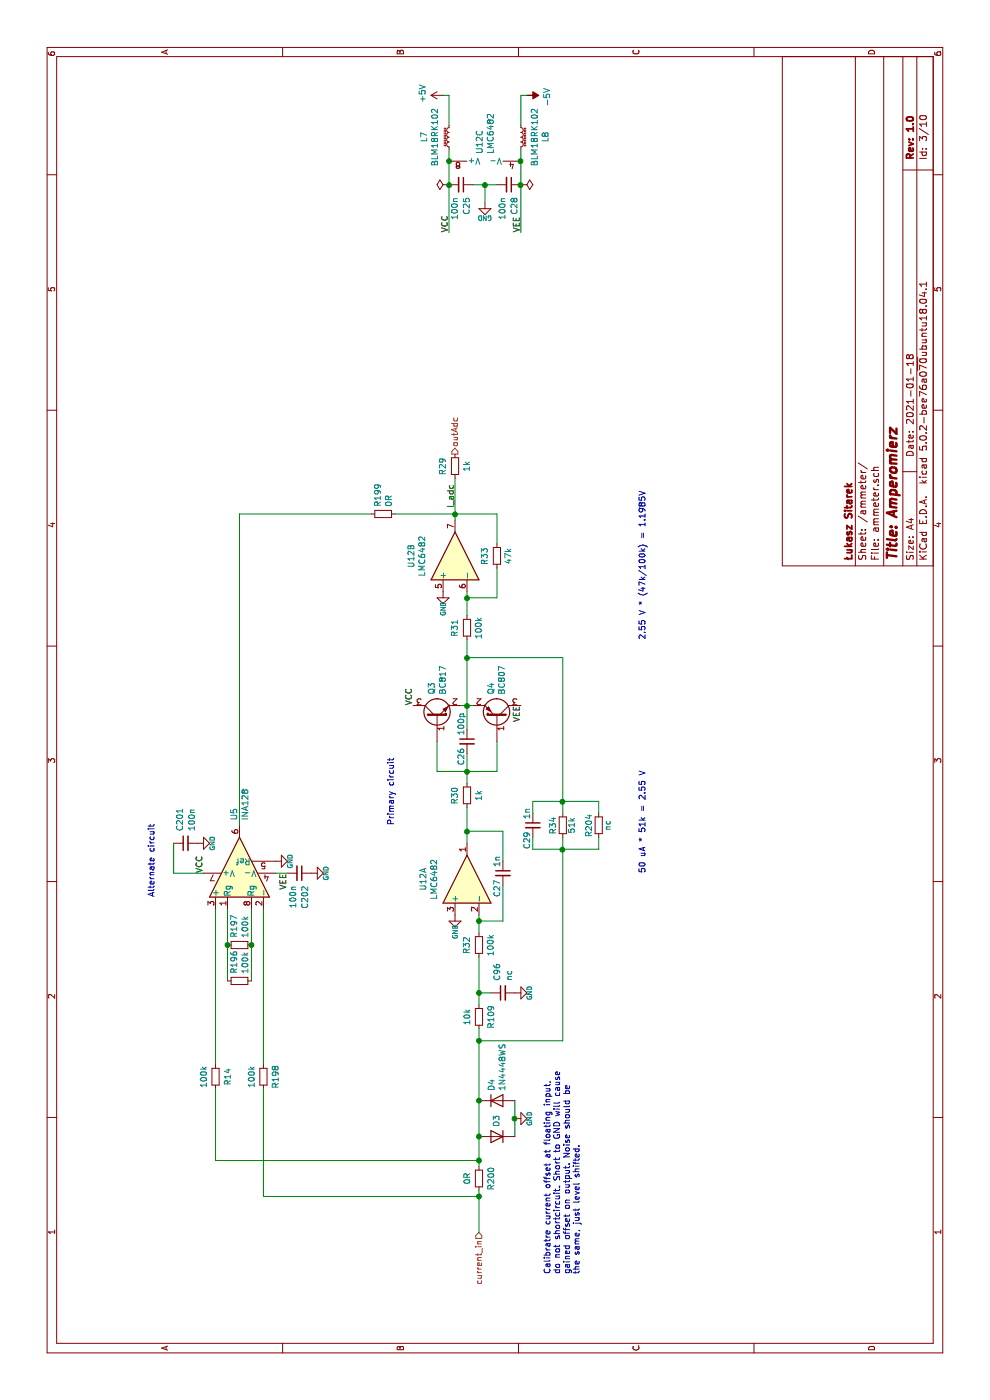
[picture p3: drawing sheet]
EESchema Schematic File Version 4
LIBS:uScope-cache
EELAYER 26 0
EELAYER END
$Descr A4 11693 8268
encoding utf-8
Sheet 3 10
Title "Amperomierz"
Date "2021-01-18"
Rev "1.0"
Comp "Łukasz Sitarek"
Comment1 ""
Comment2 ""
Comment3 ""
Comment4 ""
$EndDescr
$Comp
L Amplifier_Operational:LMC6482 U?
U 1 1
P 4350 3900
AR Path="/5F40DCB9/5F618E8A" Ref="U?"  Part="1" 
AR Path="/5F618AB9/5F618E8A" Ref="U12"  Part="1" 
F 0 "U12" H 4350 4267 50  0000 C CNN
F 1 "LMC6482" H 4350 4176 50  0000 C CNN
F 2 "miscellaneous_my:SO8-MSOP8_3x3mm_P0.65mm" H 4350 3900 50  0001 C CNN
F 3 "http://www.ti.com/lit/ds/symlink/lmc6482.pdf" H 4350 3900 50  0001 C CNN
	1    4350 3900
	1    0    0    -1  
$EndComp
$Comp
L Amplifier_Operational:LMC6482 U?
U 2 1
P 7050 3800
AR Path="/5F40DCB9/5F618E91" Ref="U?"  Part="2" 
AR Path="/5F618AB9/5F618E91" Ref="U12"  Part="2" 
F 0 "U12" H 7050 4167 50  0000 C CNN
F 1 "LMC6482" H 7050 4076 50  0000 C CNN
F 2 "miscellaneous_my:SO8-MSOP8_3x3mm_P0.65mm" H 7050 3800 50  0001 C CNN
F 3 "http://www.ti.com/lit/ds/symlink/lmc6482.pdf" H 7050 3800 50  0001 C CNN
	2    7050 3800
	1    0    0    -1  
$EndComp
$Comp
L Amplifier_Operational:LMC6482 U?
U 3 1
P 10450 4050
AR Path="/5F40DCB9/5F618E98" Ref="U?"  Part="3" 
AR Path="/5F618AB9/5F618E98" Ref="U12"  Part="3" 
F 0 "U12" H 10408 4096 50  0000 L CNN
F 1 "LMC6482" H 10408 4005 50  0000 L CNN
F 2 "miscellaneous_my:SO8-MSOP8_3x3mm_P0.65mm" H 10450 4050 50  0001 C CNN
F 3 "http://www.ti.com/lit/ds/symlink/lmc6482.pdf" H 10450 4050 50  0001 C CNN
	3    10450 4050
	1    0    0    -1  
$EndComp
$Comp
L power:GND #PWR?
U 1 1
P 4050 3800
AR Path="/5F40DCB9/5F618EA5" Ref="#PWR?"  Part="1" 
AR Path="/5F618AB9/5F618EA5" Ref="#PWR036"  Part="1" 
AR Path="/5F618EA5" Ref="#PWR?"  Part="1" 
F 0 "#PWR036" H 4050 3640 50  0001 C CNN
F 1 "GND" V 4050 3723 39  0000 R CNN
F 2 "" H 4050 3800 50  0001 C CNN
F 3 "" H 4050 3800 50  0001 C CNN
	1    4050 3800
	0    1    1    0   
$EndComp
$Comp
L power:+5V #PWR?
U 1 1
P 10900 3700
AR Path="/5F40DCB9/5F618EAB" Ref="#PWR?"  Part="1" 
AR Path="/5F618AB9/5F618EAB" Ref="#PWR035"  Part="1" 
F 0 "#PWR035" H 10900 3550 50  0001 C CNN
F 1 "+5V" H 10915 3873 50  0000 C CNN
F 2 "" H 10900 3700 50  0001 C CNN
F 3 "" H 10900 3700 50  0001 C CNN
	1    10900 3700
	1    0    0    -1  
$EndComp
$Comp
L power:-5V #PWR?
U 1 1
P 10900 4400
AR Path="/5F40DCB9/5F618EB1" Ref="#PWR?"  Part="1" 
AR Path="/5F618AB9/5F618EB1" Ref="#PWR040"  Part="1" 
F 0 "#PWR040" H 10900 4500 50  0001 C CNN
F 1 "-5V" H 10915 4573 50  0000 C CNN
F 2 "" H 10900 4400 50  0001 C CNN
F 3 "" H 10900 4400 50  0001 C CNN
	1    10900 4400
	-1   0    0    1   
$EndComp
$Comp
L Device:R_Small R?
U 1 1
P 4800 4700
AR Path="/5F40DCB9/5F618EB7" Ref="R?"  Part="1" 
AR Path="/5F618AB9/5F618EB7" Ref="R34"  Part="1" 
F 0 "R34" V 4850 4700 50  0000 C TNN
F 1 "51k" V 4750 4700 50  0000 C BNN
F 2 "Resistor_SMD:R_0603_1608Metric_Pad1.05x0.95mm_HandSolder" V 4730 4700 50  0001 C CNN
F 3 "~" H 4800 4700 50  0001 C CNN
	1    4800 4700
	0    -1   -1   0   
$EndComp
$Comp
L Device:R_Small R?
U 1 1
P 5050 3900
AR Path="/5F40DCB9/5F618ECC" Ref="R?"  Part="1" 
AR Path="/5F618AB9/5F618ECC" Ref="R30"  Part="1" 
F 0 "R30" V 5150 3900 50  0000 C CNN
F 1 "1k" V 4950 3900 50  0000 C CNN
F 2 "Resistor_SMD:R_0603_1608Metric" V 4980 3900 50  0001 C CNN
F 3 "~" H 5050 3900 50  0001 C CNN
	1    5050 3900
	0    -1   -1   0   
$EndComp
Wire Wire Line
	5250 3650 5250 3900
Connection ~ 5250 3900
Wire Wire Line
	5250 3900 5250 4150
Wire Wire Line
	4900 4700 5000 4700
Wire Wire Line
	6200 4700 6200 3900
Wire Wire Line
	4700 4700 4600 4700
Wire Wire Line
	3000 4700 3000 4000
$Comp
L Device:C_Small C?
U 1 1
P 4800 4450
AR Path="/5F40DCB9/5F618EFF" Ref="C?"  Part="1" 
AR Path="/5F618AB9/5F618EFF" Ref="C29"  Part="1" 
F 0 "C29" V 4750 4400 50  0000 R CNN
F 1 "1n" V 4750 4500 50  0000 L CNN
F 2 "Capacitor_SMD:C_0603_1608Metric_Pad1.05x0.95mm_HandSolder" H 4800 4450 50  0001 C CNN
F 3 "~" H 4800 4450 50  0001 C CNN
	1    4800 4450
	0    1    1    0   
$EndComp
Wire Wire Line
	4900 4450 5000 4450
Wire Wire Line
	5000 4450 5000 4700
Connection ~ 5000 4700
Wire Wire Line
	4700 4450 4600 4450
Wire Wire Line
	4600 4450 4600 4700
Connection ~ 4600 4700
Wire Wire Line
	4600 4700 3000 4700
$Comp
L Device:R_Small R?
U 1 1
P 6450 3900
AR Path="/5F40DCB9/5F618F0F" Ref="R?"  Part="1" 
AR Path="/5F618AB9/5F618F0F" Ref="R31"  Part="1" 
F 0 "R31" V 6550 3900 50  0000 C CNN
F 1 "100k" V 6350 3900 50  0000 C CNN
F 2 "Resistor_SMD:R_0603_1608Metric" V 6380 3900 50  0001 C CNN
F 3 "~" H 6450 3900 50  0001 C CNN
	1    6450 3900
	0    -1   -1   0   
$EndComp
$Comp
L Device:R_Small R?
U 1 1
P 7050 4150
AR Path="/5F40DCB9/5F618F16" Ref="R?"  Part="1" 
AR Path="/5F618AB9/5F618F16" Ref="R33"  Part="1" 
F 0 "R33" V 7150 4150 50  0000 C CNN
F 1 "47k" V 6950 4150 50  0000 C CNN
F 2 "Resistor_SMD:R_0603_1608Metric" V 6980 4150 50  0001 C CNN
F 3 "~" H 7050 4150 50  0001 C CNN
	1    7050 4150
	0    -1   -1   0   
$EndComp
$Comp
L power:GND #PWR?
U 1 1
P 6750 3700
AR Path="/5F40DCB9/5F618F1D" Ref="#PWR?"  Part="1" 
AR Path="/5F618AB9/5F618F1D" Ref="#PWR034"  Part="1" 
AR Path="/5F618F1D" Ref="#PWR?"  Part="1" 
F 0 "#PWR034" H 6750 3540 50  0001 C CNN
F 1 "GND" V 6750 3623 39  0000 R CNN
F 2 "" H 6750 3700 50  0001 C CNN
F 3 "" H 6750 3700 50  0001 C CNN
	1    6750 3700
	0    1    1    0   
$EndComp
Wire Wire Line
	6550 3900 6700 3900
Wire Wire Line
	6950 4150 6700 4150
Wire Wire Line
	6700 4150 6700 3900
Connection ~ 6700 3900
Wire Wire Line
	6700 3900 6750 3900
Wire Wire Line
	7350 3800 7400 3800
Wire Wire Line
	7150 4150 7400 4150
Wire Wire Line
	7400 4150 7400 3800
Connection ~ 7400 3800
Wire Wire Line
	7400 3800 7700 3800
Text Label 7450 3800 0    50   ~ 0
I_adc
Text HLabel 1400 4000 0    50   Input ~ 0
current_in
Text HLabel 7900 3800 2    50   Output ~ 0
outAdc
$Comp
L power:GND #PWR?
U 1 1
P 2350 4300
AR Path="/5F40DCB9/5F626D4A" Ref="#PWR?"  Part="1" 
AR Path="/5F618AB9/5F626D4A" Ref="#PWR038"  Part="1" 
AR Path="/5F626D4A" Ref="#PWR?"  Part="1" 
F 0 "#PWR038" H 2350 4140 50  0001 C CNN
F 1 "GND" H 2350 4200 39  0000 C TNN
F 2 "" H 2350 4300 50  0001 C CNN
F 3 "" H 2350 4300 50  0001 C CNN
	1    2350 4300
	1    0    0    -1  
$EndComp
Wire Wire Line
	2200 4300 2350 4300
Connection ~ 2350 4300
Wire Wire Line
	2350 4300 2500 4300
Wire Wire Line
	5250 3650 5500 3650
Wire Wire Line
	5500 4150 5250 4150
Wire Wire Line
	5400 3900 5250 3900
Wire Wire Line
	5000 4700 6200 4700
Wire Wire Line
	6350 3900 6200 3900
Connection ~ 6200 3900
$Comp
L Transistor_BJT:BC817 Q?
U 1 1
P 5700 3650
AR Path="/5F463F4C/5F74F189" Ref="Q?"  Part="1" 
AR Path="/5F618AB9/5F74F189" Ref="Q3"  Part="1" 
F 0 "Q3" H 5891 3696 50  0000 L CNN
F 1 "BC817" H 5891 3605 50  0000 L CNN
F 2 "Package_TO_SOT_SMD:SOT-23" H 5900 3575 50  0001 L CIN
F 3 "https://www.onsemi.com/pub/Collateral/BC818-D.pdf" H 5700 3650 50  0001 L CNN
	1    5700 3650
	1    0    0    -1  
$EndComp
$Comp
L Transistor_BJT:BC807 Q?
U 1 1
P 5700 4150
AR Path="/5F463F4C/5F74F190" Ref="Q?"  Part="1" 
AR Path="/5F618AB9/5F74F190" Ref="Q4"  Part="1" 
F 0 "Q4" H 5891 4104 50  0000 L CNN
F 1 "BC807" H 5891 4195 50  0000 L CNN
F 2 "Package_TO_SOT_SMD:SOT-23" H 5900 4075 50  0001 L CIN
F 3 "https://www.onsemi.com/pub/Collateral/BC808-D.pdf" H 5700 4150 50  0001 L CNN
	1    5700 4150
	1    0    0    1   
$EndComp
Wire Wire Line
	5600 3900 5800 3900
Wire Wire Line
	5800 3850 5800 3900
Connection ~ 5800 3900
Wire Wire Line
	5800 3900 6200 3900
Wire Wire Line
	5800 3950 5800 3900
$Comp
L Diode:1N4448WS D4
U 1 1
P 2500 4150
F 0 "D4" V 2454 4230 50  0000 L CNN
F 1 "1N4448WS" V 2545 4230 50  0000 L CNN
F 2 "miscellaneous_my:D_SOD-323-523_HandSoldering" H 2500 3975 50  0001 C CNN
F 3 "https://www.vishay.com/docs/81387/1n4448ws.pdf" H 2500 4150 50  0001 C CNN
	1    2500 4150
	0    1    1    0   
$EndComp
Wire Wire Line
	2000 4000 2200 4000
Wire Wire Line
	2500 4000 3000 4000
$Comp
L Diode:1N4448WS D3
U 1 1
P 2200 4150
F 0 "D3" V 2200 4070 50  0000 R CNN
F 1 "1N4448WS" V 2155 4070 50  0001 R CNN
F 2 "miscellaneous_my:D_SOD-323-523_HandSoldering" H 2200 3975 50  0001 C CNN
F 3 "https://www.vishay.com/docs/81387/1n4448ws.pdf" H 2200 4150 50  0001 C CNN
	1    2200 4150
	0    -1   -1   0   
$EndComp
Connection ~ 2200 4000
Wire Wire Line
	2200 4000 2500 4000
$Comp
L Device:R_Small R?
U 1 1
P 3800 4000
AR Path="/5F40DCB9/5FC0E912" Ref="R?"  Part="1" 
AR Path="/5F618AB9/5FC0E912" Ref="R32"  Part="1" 
F 0 "R32" V 3900 4000 50  0000 C CNN
F 1 "100k" V 3700 4000 50  0000 C CNN
F 2 "Resistor_SMD:R_0603_1608Metric" V 3730 4000 50  0001 C CNN
F 3 "~" H 3800 4000 50  0001 C CNN
	1    3800 4000
	0    -1   -1   0   
$EndComp
Wire Wire Line
	3100 4000 3000 4000
Connection ~ 3000 4000
Wire Wire Line
	3900 4000 4000 4000
$Comp
L Device:C_Small C?
U 1 1
P 4400 4200
AR Path="/5F40DCB9/5FC12659" Ref="C?"  Part="1" 
AR Path="/5F618AB9/5FC12659" Ref="C27"  Part="1" 
F 0 "C27" V 4350 4150 50  0000 R CNN
F 1 "1n" V 4350 4250 50  0000 L CNN
F 2 "Capacitor_SMD:C_0603_1608Metric" H 4400 4200 50  0001 C CNN
F 3 "~" H 4400 4200 50  0001 C CNN
	1    4400 4200
	0    1    1    0   
$EndComp
Wire Wire Line
	4300 4200 4000 4200
Wire Wire Line
	4000 4200 4000 4000
Connection ~ 4000 4000
Wire Wire Line
	4000 4000 4050 4000
Wire Wire Line
	4500 4200 4750 4200
Wire Wire Line
	4750 4200 4750 3900
Wire Wire Line
	4750 3900 4650 3900
Wire Wire Line
	4950 3900 4750 3900
Connection ~ 4750 3900
Wire Wire Line
	5150 3900 5250 3900
$Comp
L Device:C_Small C?
U 1 1
P 5500 3900
AR Path="/5F40DCB9/5FC2C2D5" Ref="C?"  Part="1" 
AR Path="/5F618AB9/5FC2C2D5" Ref="C26"  Part="1" 
F 0 "C26" V 5450 3850 50  0000 R CNN
F 1 "100p" V 5450 3950 50  0000 L CNN
F 2 "Capacitor_SMD:C_0603_1608Metric" H 5500 3900 50  0001 C CNN
F 3 "~" H 5500 3900 50  0001 C CNN
	1    5500 3900
	0    1    1    0   
$EndComp
Connection ~ 2500 4000
$Comp
L Device:R_Small R?
U 1 1
P 7800 3800
AR Path="/5F40DCB9/5FC37B07" Ref="R?"  Part="1" 
AR Path="/5F618AB9/5FC37B07" Ref="R29"  Part="1" 
F 0 "R29" V 7900 3800 50  0000 C CNN
F 1 "1k" V 7700 3800 50  0000 C CNN
F 2 "Resistor_SMD:R_0603_1608Metric" V 7730 3800 50  0001 C CNN
F 3 "~" H 7800 3800 50  0001 C CNN
	1    7800 3800
	0    -1   -1   0   
$EndComp
$Comp
L power:GND #PWR?
U 1 1
P 10000 4050
AR Path="/5F40DCB9/5FD6F6C2" Ref="#PWR?"  Part="1" 
AR Path="/5F618AB9/5FD6F6C2" Ref="#PWR037"  Part="1" 
AR Path="/5FD6F6C2" Ref="#PWR?"  Part="1" 
AR Path="/5F620813/5FD6F6C2" Ref="#PWR?"  Part="1" 
AR Path="/5F61C123/5FD6F6C2" Ref="#PWR?"  Part="1" 
F 0 "#PWR037" H 10000 3890 50  0001 C CNN
F 1 "GND" H 10000 3950 39  0000 C TNN
F 2 "" H 10000 4050 50  0001 C CNN
F 3 "" H 10000 4050 50  0001 C CNN
	1    10000 4050
	0    1    1    0   
$EndComp
$Comp
L Device:C_Small C?
U 1 1
P 10150 3850
AR Path="/5F620813/5FD6F6C9" Ref="C?"  Part="1" 
AR Path="/5F61C123/5FD6F6C9" Ref="C?"  Part="1" 
AR Path="/5F618AB9/5FD6F6C9" Ref="C25"  Part="1" 
F 0 "C25" H 10250 3900 50  0000 L CNN
F 1 "100n" H 10250 3800 50  0000 L CNN
F 2 "Capacitor_SMD:C_0603_1608Metric" H 10150 3850 50  0001 C CNN
F 3 "~" H 10150 3850 50  0001 C CNN
	1    10150 3850
	-1   0    0    1   
$EndComp
$Comp
L Device:L_Core_Ferrite_Small L?
U 1 1
P 10550 3750
AR Path="/5F61C123/5FD6F6F0" Ref="L?"  Part="1" 
AR Path="/5F618AB9/5FD6F6F0" Ref="L7"  Part="1" 
F 0 "L7" V 10755 3750 50  0000 C CNN
F 1 "BLM18RK102" V 10664 3750 50  0000 C CNN
F 2 "Inductor_SMD:L_0603_1608Metric" H 10550 3750 50  0001 C CNN
F 3 "~" H 10550 3750 50  0001 C CNN
	1    10550 3750
	0    -1   -1   0   
$EndComp
$Comp
L Device:C_Small C?
U 1 1
P 10150 4250
AR Path="/5F620813/5FD71CAD" Ref="C?"  Part="1" 
AR Path="/5F61C123/5FD71CAD" Ref="C?"  Part="1" 
AR Path="/5F618AB9/5FD71CAD" Ref="C28"  Part="1" 
F 0 "C28" H 10250 4300 50  0000 L CNN
F 1 "100n" H 10250 4200 50  0000 L CNN
F 2 "Capacitor_SMD:C_0603_1608Metric" H 10150 4250 50  0001 C CNN
F 3 "~" H 10150 4250 50  0001 C CNN
	1    10150 4250
	-1   0    0    1   
$EndComp
Wire Wire Line
	10000 4050 10150 4050
Wire Wire Line
	10150 4050 10150 3950
Wire Wire Line
	10150 4150 10150 4050
Connection ~ 10150 4050
Wire Wire Line
	10150 3750 10350 3750
Wire Wire Line
	10350 4350 10150 4350
$Comp
L Device:L_Core_Ferrite_Small L?
U 1 1
P 10550 4350
AR Path="/5F61C123/5FD75537" Ref="L?"  Part="1" 
AR Path="/5F618AB9/5FD75537" Ref="L8"  Part="1" 
F 0 "L8" V 10755 4350 50  0000 C CNN
F 1 "BLM18RK102" V 10664 4350 50  0000 C CNN
F 2 "Inductor_SMD:L_0603_1608Metric" H 10550 4350 50  0001 C CNN
F 3 "~" H 10550 4350 50  0001 C CNN
	1    10550 4350
	0    1    1    0   
$EndComp
Wire Wire Line
	10450 4350 10350 4350
Connection ~ 10350 4350
Wire Wire Line
	10450 3750 10350 3750
Connection ~ 10350 3750
Wire Wire Line
	10650 4350 10900 4350
Wire Wire Line
	10900 4350 10900 4400
Wire Wire Line
	10650 3750 10900 3750
Wire Wire Line
	10900 3750 10900 3700
$Comp
L power:PWR_FLAG #FLG?
U 1 1
P 10150 3750
AR Path="/5F479892/5FA531E9" Ref="#FLG?"  Part="1" 
AR Path="/5F618AB9/5FA531E9" Ref="#FLG07"  Part="1" 
F 0 "#FLG07" H 10150 3825 50  0001 C CNN
F 1 "PWR_FLAG" H 10150 3924 50  0001 C CNN
F 2 "" H 10150 3750 50  0001 C CNN
F 3 "~" H 10150 3750 50  0001 C CNN
	1    10150 3750
	1    0    0    -1  
$EndComp
Connection ~ 10150 3750
$Comp
L power:PWR_FLAG #FLG?
U 1 1
P 10150 4350
AR Path="/5F479892/5FA53FA8" Ref="#FLG?"  Part="1" 
AR Path="/5F618AB9/5FA53FA8" Ref="#FLG08"  Part="1" 
F 0 "#FLG08" H 10150 4425 50  0001 C CNN
F 1 "PWR_FLAG" H 10150 4524 50  0001 C CNN
F 2 "" H 10150 4350 50  0001 C CNN
F 3 "~" H 10150 4350 50  0001 C CNN
	1    10150 4350
	-1   0    0    1   
$EndComp
Connection ~ 10150 4350
$Comp
L Amplifier_Instrumentation:INA128 U5
U 1 1
P 4400 2000
F 0 "U5" H 4841 2046 50  0000 L CNN
F 1 "INA128" H 4841 1955 50  0000 L CNN
F 2 "Package_SO:SO-8_3.9x4.9mm_P1.27mm" H 4500 2000 50  0001 C CNN
F 3 "http://www.ti.com/lit/ds/symlink/ina128.pdf" H 4500 2000 50  0001 C CNN
	1    4400 2000
	1    0    0    -1  
$EndComp
Text Label 9750 3750 0    50   ~ 0
VCC
Text Label 9750 4350 0    50   ~ 0
VEE
Wire Wire Line
	10150 4350 9750 4350
Wire Wire Line
	10150 3750 9750 3750
Text Label 5800 3450 0    50   ~ 0
VCC
Text Label 5800 4350 2    50   ~ 0
VEE
Text Label 4400 2400 2    50   ~ 0
VEE
Text Label 4400 1700 0    50   ~ 0
VCC
$Comp
L Device:R_Small R?
U 1 1
P 3800 2000
AR Path="/5F620813/5FC5A1A9" Ref="R?"  Part="1" 
AR Path="/5F618AB9/5FC5A1A9" Ref="R197"  Part="1" 
F 0 "R197" H 3859 2046 50  0000 L CNN
F 1 "100k" H 3859 1955 50  0000 L CNN
F 2 "Resistor_SMD:R_0603_1608Metric_Pad1.05x0.95mm_HandSolder" H 3800 2000 50  0001 C CNN
F 3 "~" H 3800 2000 50  0001 C CNN
	1    3800 2000
	1    0    0    -1  
$EndComp
Wire Wire Line
	4100 1900 3800 1900
Wire Wire Line
	4100 2100 3800 2100
$Comp
L Device:R_Small R?
U 1 1
P 3500 2000
AR Path="/5F620813/5FC5CF6A" Ref="R?"  Part="1" 
AR Path="/5F618AB9/5FC5CF6A" Ref="R196"  Part="1" 
F 0 "R196" H 3559 2046 50  0000 L CNN
F 1 "100k" H 3559 1955 50  0000 L CNN
F 2 "Resistor_SMD:R_0603_1608Metric_Pad1.05x0.95mm_HandSolder" H 3500 2000 50  0001 C CNN
F 3 "~" H 3500 2000 50  0001 C CNN
	1    3500 2000
	1    0    0    -1  
$EndComp
Wire Wire Line
	3800 1900 3500 1900
Connection ~ 3800 1900
Wire Wire Line
	3800 2100 3500 2100
Connection ~ 3800 2100
$Comp
L Device:C_Small C?
U 1 1
P 4650 1550
AR Path="/5F620813/5FC61243" Ref="C?"  Part="1" 
AR Path="/5F61C123/5FC61243" Ref="C?"  Part="1" 
AR Path="/5F618AB9/5FC61243" Ref="C201"  Part="1" 
F 0 "C201" H 4750 1600 50  0000 L CNN
F 1 "100n" H 4750 1500 50  0000 L CNN
F 2 "Capacitor_SMD:C_0603_1608Metric" H 4650 1550 50  0001 C CNN
F 3 "~" H 4650 1550 50  0001 C CNN
	1    4650 1550
	1    0    0    -1  
$EndComp
$Comp
L power:GND #PWR?
U 1 1
P 4650 1650
AR Path="/5F40DCB9/5FC6135B" Ref="#PWR?"  Part="1" 
AR Path="/5F618AB9/5FC6135B" Ref="#PWR015"  Part="1" 
AR Path="/5FC6135B" Ref="#PWR?"  Part="1" 
AR Path="/5F620813/5FC6135B" Ref="#PWR?"  Part="1" 
AR Path="/5F61C123/5FC6135B" Ref="#PWR?"  Part="1" 
F 0 "#PWR015" H 4650 1490 50  0001 C CNN
F 1 "GND" H 4650 1550 39  0000 C TNN
F 2 "" H 4650 1650 50  0001 C CNN
F 3 "" H 4650 1650 50  0001 C CNN
	1    4650 1650
	1    0    0    -1  
$EndComp
$Comp
L Device:C_Small C?
U 1 1
P 4400 2500
AR Path="/5F620813/5FC6152F" Ref="C?"  Part="1" 
AR Path="/5F61C123/5FC6152F" Ref="C?"  Part="1" 
AR Path="/5F618AB9/5FC6152F" Ref="C202"  Part="1" 
F 0 "C202" H 4500 2550 50  0000 L CNN
F 1 "100n" H 4500 2450 50  0000 L CNN
F 2 "Capacitor_SMD:C_0603_1608Metric" H 4400 2500 50  0001 C CNN
F 3 "~" H 4400 2500 50  0001 C CNN
	1    4400 2500
	-1   0    0    1   
$EndComp
Wire Wire Line
	4400 1700 4400 1450
Wire Wire Line
	4400 1450 4650 1450
$Comp
L power:GND #PWR?
U 1 1
P 4400 2600
AR Path="/5F40DCB9/5FC63D9E" Ref="#PWR?"  Part="1" 
AR Path="/5F618AB9/5FC63D9E" Ref="#PWR017"  Part="1" 
AR Path="/5FC63D9E" Ref="#PWR?"  Part="1" 
AR Path="/5F620813/5FC63D9E" Ref="#PWR?"  Part="1" 
AR Path="/5F61C123/5FC63D9E" Ref="#PWR?"  Part="1" 
F 0 "#PWR017" H 4400 2440 50  0001 C CNN
F 1 "GND" H 4400 2500 39  0000 C TNN
F 2 "" H 4400 2600 50  0001 C CNN
F 3 "" H 4400 2600 50  0001 C CNN
	1    4400 2600
	1    0    0    -1  
$EndComp
Wire Wire Line
	4400 2400 4400 2300
$Comp
L power:GND #PWR?
U 1 1
P 4500 2300
AR Path="/5F40DCB9/5FC6714E" Ref="#PWR?"  Part="1" 
AR Path="/5F618AB9/5FC6714E" Ref="#PWR016"  Part="1" 
AR Path="/5FC6714E" Ref="#PWR?"  Part="1" 
AR Path="/5F620813/5FC6714E" Ref="#PWR?"  Part="1" 
AR Path="/5F61C123/5FC6714E" Ref="#PWR?"  Part="1" 
F 0 "#PWR016" H 4500 2140 50  0001 C CNN
F 1 "GND" H 4500 2200 39  0000 C TNN
F 2 "" H 4500 2300 50  0001 C CNN
F 3 "" H 4500 2300 50  0001 C CNN
	1    4500 2300
	1    0    0    -1  
$EndComp
$Comp
L Device:R_Small R?
U 1 1
P 1850 4000
AR Path="/5F40DCB9/5FC6A856" Ref="R?"  Part="1" 
AR Path="/5F618AB9/5FC6A856" Ref="R200"  Part="1" 
F 0 "R200" V 1950 4000 50  0000 C CNN
F 1 "0R" V 1750 4000 50  0000 C CNN
F 2 "Resistor_SMD:R_0603_1608Metric_Pad1.05x0.95mm_HandSolder" V 1780 4000 50  0001 C CNN
F 3 "~" H 1850 4000 50  0001 C CNN
	1    1850 4000
	0    1    1    0   
$EndComp
Wire Wire Line
	2000 4000 1950 4000
Connection ~ 2000 4000
Wire Wire Line
	1750 4000 1700 4000
Wire Wire Line
	1700 4000 1400 4000
Connection ~ 1700 4000
Text Notes 4800 3300 0    50   ~ 0
Primary circuit
Text Notes 4200 1300 0    50   ~ 0
Alternate circuit
Wire Wire Line
	4100 1800 2800 1800
Wire Wire Line
	4100 2200 2800 2200
$Comp
L Device:R_Small R?
U 1 1
P 2700 1800
AR Path="/5F40DCB9/5FC7CFD0" Ref="R?"  Part="1" 
AR Path="/5F618AB9/5FC7CFD0" Ref="R14"  Part="1" 
F 0 "R14" V 2800 1800 50  0000 C CNN
F 1 "100k" V 2600 1800 50  0000 C CNN
F 2 "Resistor_SMD:R_0603_1608Metric" V 2630 1800 50  0001 C CNN
F 3 "~" H 2700 1800 50  0001 C CNN
	1    2700 1800
	0    1    1    0   
$EndComp
Wire Wire Line
	2600 1800 2000 1800
$Comp
L Device:R_Small R?
U 1 1
P 2700 2200
AR Path="/5F40DCB9/5FC7D0B6" Ref="R?"  Part="1" 
AR Path="/5F618AB9/5FC7D0B6" Ref="R198"  Part="1" 
F 0 "R198" V 2800 2200 50  0000 C CNN
F 1 "100k" V 2600 2200 50  0000 C CNN
F 2 "Resistor_SMD:R_0603_1608Metric" V 2630 2200 50  0001 C CNN
F 3 "~" H 2700 2200 50  0001 C CNN
	1    2700 2200
	0    1    1    0   
$EndComp
Wire Wire Line
	2600 2200 1700 2200
Wire Wire Line
	4800 2000 7400 2000
Wire Wire Line
	7400 2000 7400 3100
$Comp
L Device:R_Small R?
U 1 1
P 7400 3200
AR Path="/5F620813/5FC7F3B2" Ref="R?"  Part="1" 
AR Path="/5F618AB9/5FC7F3B2" Ref="R199"  Part="1" 
F 0 "R199" H 7459 3246 50  0000 L CNN
F 1 "0R" H 7459 3155 50  0000 L CNN
F 2 "Resistor_SMD:R_0603_1608Metric" H 7400 3200 50  0001 C CNN
F 3 "~" H 7400 3200 50  0001 C CNN
	1    7400 3200
	1    0    0    -1  
$EndComp
Wire Wire Line
	7400 3300 7400 3800
$Comp
L Device:R_Small R?
U 1 1
P 4800 5000
AR Path="/5F40DCB9/5FA9EA22" Ref="R?"  Part="1" 
AR Path="/5F618AB9/5FA9EA22" Ref="R204"  Part="1" 
F 0 "R204" V 4850 5000 50  0000 C TNN
F 1 "nc" V 4750 5000 50  0000 C BNN
F 2 "Resistor_SMD:R_1206_3216Metric" V 4730 5000 50  0001 C CNN
F 3 "~" H 4800 5000 50  0001 C CNN
	1    4800 5000
	0    -1   -1   0   
$EndComp
Wire Wire Line
	4700 5000 4600 5000
Wire Wire Line
	4600 4700 4600 5000
Wire Wire Line
	5000 5000 5000 4700
Wire Wire Line
	4900 5000 5000 5000
$Comp
L Device:R_Small R?
U 1 1
P 3200 4000
AR Path="/5F40DCB9/5FAE5A98" Ref="R?"  Part="1" 
AR Path="/5F618AB9/5FAE5A98" Ref="R109"  Part="1" 
F 0 "R109" V 3300 4000 50  0000 C CNN
F 1 "10k" V 3100 4000 50  0000 C CNN
F 2 "Resistor_SMD:R_0603_1608Metric" V 3130 4000 50  0001 C CNN
F 3 "~" H 3200 4000 50  0001 C CNN
	1    3200 4000
	0    1    1    0   
$EndComp
$Comp
L Device:C_Small C?
U 1 1
P 3400 4200
AR Path="/5F620813/5FAE5C96" Ref="C?"  Part="1" 
AR Path="/5F61C123/5FAE5C96" Ref="C?"  Part="1" 
AR Path="/5F618AB9/5FAE5C96" Ref="C96"  Part="1" 
F 0 "C96" H 3500 4250 50  0000 L CNN
F 1 "nc" H 3500 4150 50  0000 L CNN
F 2 "Capacitor_SMD:C_0603_1608Metric" H 3400 4200 50  0001 C CNN
F 3 "~" H 3400 4200 50  0001 C CNN
	1    3400 4200
	1    0    0    -1  
$EndComp
$Comp
L power:GND #PWR?
U 1 1
P 3400 4300
AR Path="/5F40DCB9/5FAE859D" Ref="#PWR?"  Part="1" 
AR Path="/5F618AB9/5FAE859D" Ref="#PWR0102"  Part="1" 
AR Path="/5FAE859D" Ref="#PWR?"  Part="1" 
F 0 "#PWR0102" H 3400 4140 50  0001 C CNN
F 1 "GND" H 3400 4200 39  0000 C TNN
F 2 "" H 3400 4300 50  0001 C CNN
F 3 "" H 3400 4300 50  0001 C CNN
	1    3400 4300
	1    0    0    -1  
$EndComp
Wire Wire Line
	3300 4000 3400 4000
Wire Wire Line
	3400 4000 3400 4100
Connection ~ 3400 4000
Wire Wire Line
	3400 4000 3700 4000
Wire Wire Line
	1700 2200 1700 4000
Wire Wire Line
	2000 1800 2000 4000
Text Notes 4400 5400 0    50   ~ 0
50 uA * 51k = 2.55 V
Text Notes 6350 5400 0    50   ~ 0
2.55 V * (47k/100k) = 1.1985V
Text Notes 1050 4850 0    50   ~ 0
Calibratre current offset at floating input, \ndo not shortcircuit. Short to GND will cause \ngained offset on output. Noise should be \nthe same, just level shifted.
$EndSCHEMATC
